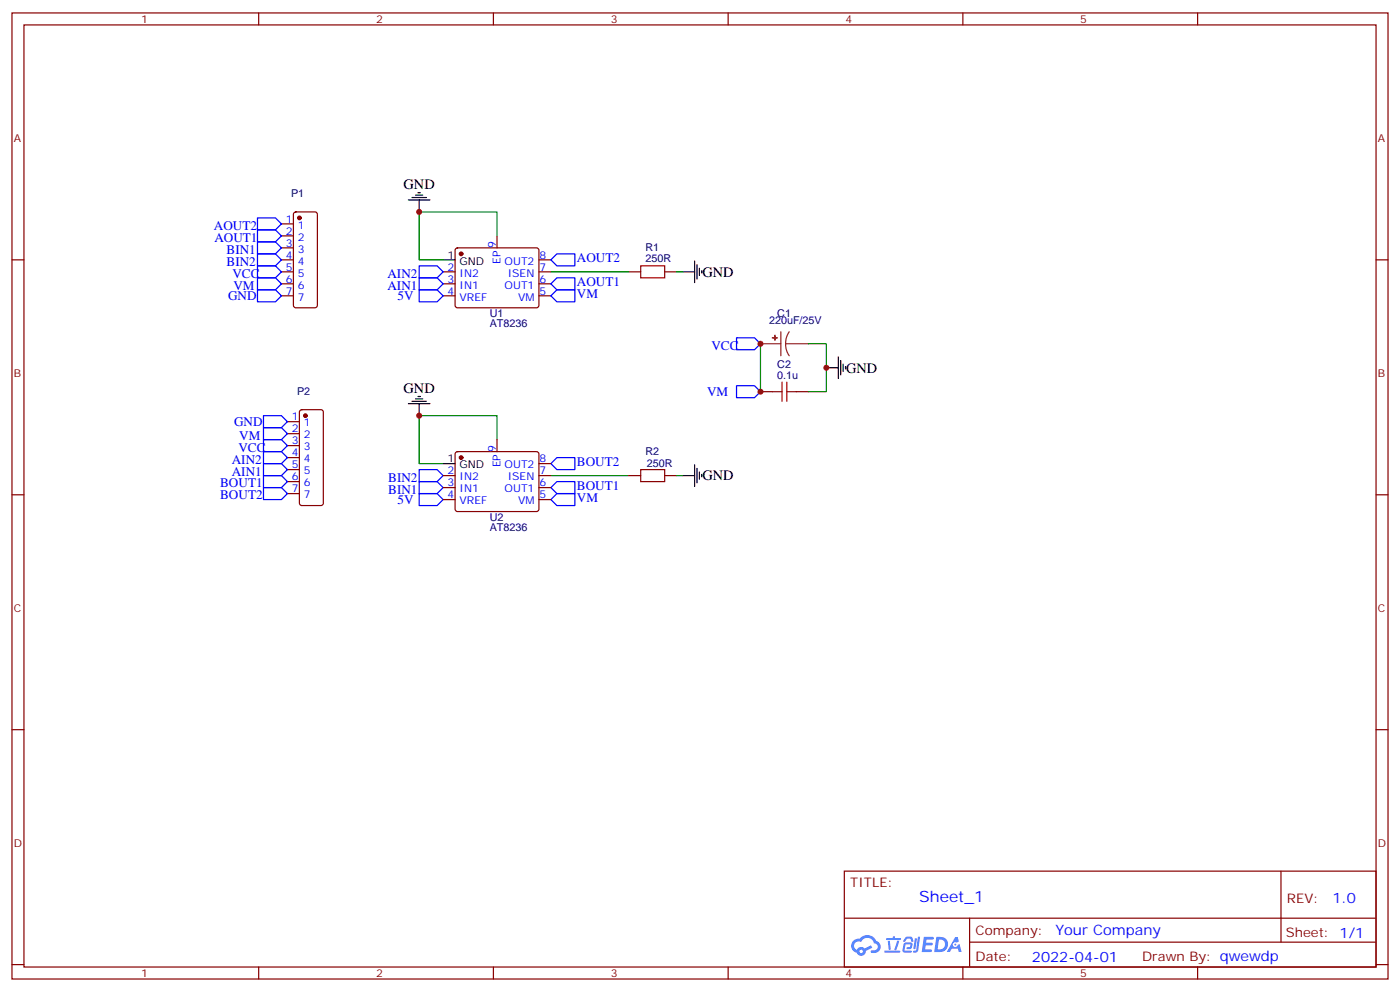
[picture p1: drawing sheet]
<svg xmlns="http://www.w3.org/2000/svg" width="412mm" height="292mm" viewBox="0 0 412 292" stroke-linecap="round" stroke-linejoin="round" font-family="sans-serif">
<g fill="none" stroke="#870000" stroke-width=".35">
<path d="M3.5 3.8h405.4v284.3h-405.4zM7.1 7.3h398.2v277.3h-398.2zM76.2 3.8v3.5M145.3 3.8v3.5M214.5 3.8v3.5M283.6 3.8v3.5M352.8 3.8v3.5M3.5 76.5h3.6M405.3 76.5h3.6M3.5 145.6h3.6M405.3 145.6h3.6M3.5 214.8h3.6"/>
<path d="M405.3 214.8h3.6M248.7 256.4h156.6v28.2h-156.6zM377.3 256.4v20.9M248.7 270.2h156.5M285.6 277.3h119.6M285.6 270.2v14.2M3.5 283.9h3.6M76.2 284.6v3.5M145.3 284.6v3.5M214.5 284.6v3.5M283.6 284.6v3.5M352.8 284.6v3.5"/>
<path d="M405.3 283.9h3.6"/>
</g>
<g fill="#5487ff">
<path d="M272.1 275.7h2.6l.3 .2-.1 .6h-2l-.1 1h1.6l.4 .4-.4 .4h-1.7l-.2 1.1 1.8 .1 .3 .3-.2 .4h-2.9z"/>
<path d="M281.4 275.8h.7l.4 1.3-.7 .3a.74 .74 0 0 0-1.1 .3 .74 .74 0 0 0 .5 1.1 .74 .74 0 0 0 .9-.7l.5-.3 .7 2.4h-.9l-.2-1h-1.9l-.5 1h-.9z"/>
<path d="M269.5 276.2h.6l-.4 2.9a.31 .31 0 0 1-.3 .3 .31 .31 0 0 1-.3-.3z"/>
<path d="M270.4 275.7h.6l-.5 4a.89 .89 0 0 1-.7 .7 .89 .89 0 0 1-.9-.3l1-.5z"/>
<path d="M266.8 275.9l.6-.2 1.2 .1 .5 1.3-.6 .1-.4-.9-1 .1a.95 .95 0 0 1-1 .8l-.1-.2z"/>
<path d="M266.4 277.6l1.8-.2a1.04 1.04 0 0 1 .6 1.1 1.04 1.04 0 0 1-.8 .9h-.7a.29 .29 0 0 1-.3-.4 .29 .29 0 0 1 .3-.2h.7l.2-.8h-1.4l-.4 1.8h1.9a.29 .29 0 0 1 .3 .3 .29 .29 0 0 1-.3 .3h-2l-.4-.3 .2-2.1z"/>
<path d="M260.5 279.8h4.4a.3 .3 0 0 1 .3 .3 .3 .3 0 0 1-.3 .3h-4.3z"/>
<path d="M264.3 276.9h.6l-.5 1.6a1.02 1.02 0 0 1-.7 1.2l-.2-.3z"/>
<path d="M261.5 276.9h.6l.3 2.4-.3 .3-.3-.2z"/>
<path d="M261.1 276.1h1.9l.2-.5h.5l-.1 .5h1.5a.29 .29 0 0 1 .3 .3 .29 .29 0 0 1-.3 .3h-3.9z"/>
<path d="M275.8 275.7l-.6 4.5h1.4a2.27 2.27 0 0 0 2.7-2.3 2.27 2.27 0 0 0-2.7-2.2zM276.6 276.5a1.5 1.5 0 0 1 1.8 1.6 1.5 1.5 0 0 1-1.9 1.3h-.3z"/>
<path d="M251.4 276.9a2.09 2.09 0 0 0 1 3.5 1.37 1.37 0 0 0 1.5 .9 1.37 1.37 0 0 0 1.1-1.4l2-1-.5-.7-1.8 1a1.4 1.4 0 0 0-2.3 .4 1.32 1.32 0 0 1-.6-1.9 1.32 1.32 0 0 1 1.9-.4 2.02 2.02 0 0 1 2-1.3 2.02 2.02 0 0 1 1.8 1.6 1.09 1.09 0 0 1 1.1 1.4 1.09 1.09 0 0 1-1.6 .7 .41 .41 0 0 0-.5 .3 .41 .41 0 0 0 .4 .5 1.89 1.89 0 0 0 2.4-1.2 1.89 1.89 0 0 0-1.2-2.4 2.98 2.98 0 0 0-5-.6l-1 .1zM253.2 280a.52 .52 0 0 1 1 0 .52 .52 0 0 1-1 0z"/>
<circle cx="281.4" cy="278" r=".28"/>
</g>
<g fill="none" stroke="#870000" stroke-width=".35">
<path d="M82.9 76.5h3.5M82.9 65.9h3.5M82.9 69.4h3.5M82.9 73h3.5M86.7 62.6l.4-.2h5.7l.6 .4 .1 27.1-.2 .5-.5 .2h-5.7l-.5-.2-.2-.5v-26.8zM134.3 73.2l.5-.2h23.2l.5 .2 .2 .5v16.5l-.7 .4-23.5-.1-.4-.6v-16.2zM146.4 69.4v3.6M158.7 76.5h3.6M82.9 80h3.5M82.9 83.5h3.5M82.9 87.1h3.5M130.5 80h3.6"/>
<path d="M130.5 83.5h3.6M130.5 87.1h3.6M158.7 80h3.6M158.7 83.5h3.6M158.7 87.1h3.6M185.2 80h3.5M195.8 80h3.5M224 115.3h3.5M234.6 115.3h3.5M84.7 124.1h3.5M84.7 127.6h3.5M84.7 131.2h3.5"/>
<path d="M84.7 134.7h3.5M84.7 138.2h3.5M88.4 120.8l.5-.2h5.6l.7 .4v27.1l-.2 .5-.5 .2h-5.6l-.5-.2-.2-.5v-26.8zM130.5 140h3.6M134.3 133.1l.5-.2h23.2l.5 .2 .2 .5v16.5l-.7 .5-23.5-.1-.4-.6v-16.3zM146.4 129.4v3.5M158.7 140h3.6M158.7 136.5h3.6M185.2 140h3.5M195.8 140h3.5M84.7 141.7h3.5M84.7 145.3h3.5"/>
<path d="M130.5 143.5h3.6M130.5 147h3.6M158.7 143.5h3.6M158.7 147h3.6"/>
</g>
<g fill="#870000" stroke="#870000" stroke-width=".35">
<circle cx="135.8" cy="74.7" r=".53"/>
<circle cx="135.8" cy="134.7" r=".53"/>
<circle cx="88.2" cy="64.1" r=".53"/>
<circle cx="90" cy="122.3" r=".53"/>
</g>
<g fill="none" stroke="#000" stroke-width=".35">
<path d="M120.3 58.8h6.3M121.4 58.1h4.2M122.4 57.4h2.1M123.1 56.7h.7M123.5 58.8v3.6M130.5 76.5h3.6M204.6 76.8v6.4M205.3 77.9v4.2M206 79v2.1M206.7 79.7v.7M201.1 80h3.5M120.3 118.8h6.3"/>
<path d="M121.4 118.1h4.2M122.4 117.4h2.1M123.1 116.7h.7M123.5 118.8v3.5M243.4 108.2h3.5M246.9 105.1v6.3M247.6 106.1v4.2M248.4 107.2v2.1M249.1 107.9v.7M130.5 136.5h3.6M201.1 140h3.5M204.6 136.8v6.4"/>
<path d="M205.3 137.9v4.2M206 138.9v2.1M206.7 139.6v.7"/>
</g>
<path d="M188.7 78.2h7.1v3.6h-7.1zM227.5 115.3h2.9M230.4 112.5v5.6M231.8 115.3h2.8M231.8 112.5v5.6M188.7 138.2h7.1v3.5h-7.1z" fill="none" stroke="#a10000" stroke-width=".35"/>
<path d="M146.4 69.4v-7h-22.9v14.1h7M162.3 80h22.9M199.3 80h1.8M224 101.2v14.1M238.1 101.2h5.3v14.1h-5.3M146.4 129.4v-7.1h-22.9v14.2h7M162.3 140h22.9M199.3 140h1.8" fill="none" stroke="#008700" stroke-width=".35"/>
<g fill="none" stroke="#00f" stroke-width=".35">
<path d="M75.8 64.1h5.3l1.8 1.8-1.8 1.8h-5.3zM75.8 67.7h5.3l1.8 1.7-1.8 1.8h-5.3zM75.8 71.2h5.3l1.8 1.8-1.8 1.7h-5.3zM75.8 74.7h5.3l1.8 1.8-1.8 1.7h-5.3zM75.8 78.2h5.3l1.8 1.8-1.8 1.8h-5.3zM123.5 78.2h5.3l1.7 1.8-1.7 1.8h-5.3zM162.3 76.5l1.7-1.8h5.3v3.5h-5.3zM75.8 81.8h5.3l1.8 1.7-1.8 1.8h-5.3zM75.8 85.3h5.3l1.8 1.8-1.8 1.7h-5.3zM123.5 81.8h5.3l1.7 1.7-1.7 1.8h-5.3zM123.5 85.3h5.3l1.7 1.8-1.7 1.7h-5.3zM162.3 87.1l1.7-1.8h5.3v3.5h-5.3z"/>
<path d="M164 81.8h5.3v3.5h-5.3l-1.7-1.8zM217 99.4h5.2l1.8 1.8-1.8 1.7h-5.2zM217 113.5h5.2l1.8 1.8-1.8 1.8h-5.2zM77.6 122.3h5.3l1.8 1.8-1.8 1.8h-5.3zM77.6 125.9h5.3l1.8 1.7-1.8 1.8h-5.3zM77.6 129.4h5.3l1.8 1.8-1.8 1.7h-5.3zM77.6 132.9h5.3l1.8 1.8-1.8 1.8h-5.3zM77.6 136.5h5.3l1.8 1.7-1.8 1.8h-5.3zM77.6 140h5.3l1.8 1.7-1.8 1.8h-5.3zM123.5 138.2h5.3l1.7 1.8-1.7 1.7h-5.3zM162.3 136.5l1.7-1.8h5.3v3.5h-5.3zM77.6 143.5h5.3l1.8 1.8-1.8 1.7h-5.3z"/>
<path d="M123.5 145.3h5.3l1.7 1.7-1.7 1.8h-5.3zM123.5 141.7h5.3l1.7 1.8-1.7 1.8h-5.3zM162.3 147l1.7-1.7h5.3v3.5h-5.3zM162.3 143.5l1.7-1.8h5.3v3.6h-5.3z"/>
</g>
<path d="M230 97.6v7.1M232.5 97.6l-.8 1.7-.3 1.9M224 101.2h6M231.4 101.2l.3 1.8 .8 1.7M231.4 101.2h6.7" fill="none" stroke="#8c2424" stroke-width=".35"/>
<g fill="#8c2424" stroke="#8c2424" stroke-width=".35">
<path d="M228.2 98.7l.1 1.4z"/>
<path d="M227.5 99.4h1.5z"/>
</g>
<g fill="#c00">
<circle cx="123.5" cy="62.4" r=".88"/>
<circle cx="123.5" cy="122.3" r=".88"/>
<circle cx="243.4" cy="108.2" r=".88"/>
<circle cx="224" cy="101.2" r=".88"/>
<circle cx="224" cy="115.3" r=".88"/>
</g>
<text font-size="4.6" fill="#00f" x="270.8" y="265.4">Sheet_1</text>
<g font-size="4.2">
<text x="118.9" y="55.7">GND</text>
<text x="206.9" y="81.4">GND</text>
<text x="249.2" y="109.7">GND</text>
<text x="118.9" y="115.6">GND</text>
<text x="206.9" y="141.4">GND</text>
</g>
<g font-size="4.2" fill="#00f">
<text x="392.5" y="265.7">1.0</text>
<text x="310.9" y="275.2">Your Company</text>
<text x="304" y="283">2022-04-01</text>
</g>
<g font-size="3.9" fill="#00f">
<text x="63" y="67.7">AOUT2</text>
<text x="63.1" y="71.2">AOUT1</text>
<text x="66.7" y="74.7">BIN1</text>
<text x="170" y="77.2">AOUT2</text>
<text x="66.7" y="78.2">BIN2</text>
<text x="68.5" y="81.8">VCC</text>
<text x="114.1" y="81.8">AIN2</text>
<text x="67.2" y="88.3">GND</text>
<text x="68.7" y="85.3">VM</text>
<text x="114.1" y="85.3">AIN1</text>
<text x="117.1" y="88.3">5V</text>
<text x="170" y="84.3">AOUT1</text>
<text x="170" y="87.8">VM</text>
<text x="209.6" y="102.9">VCC</text>
<text x="208.3" y="116.5">VM</text>
<text x="68.9" y="125.4">GND</text>
<text x="70.5" y="129.4">VM</text>
<text x="68.3" y="136.5">AIN2</text>
<text x="70.2" y="132.9">VCC</text>
<text x="170" y="137.2">BOUT2</text>
<text x="64.9" y="143.5">BOUT1</text>
<text x="68.3" y="140">AIN1</text>
<text x="114.4" y="141.7">BIN2</text>
<text x="64.9" y="147">BOUT2</text>
<text x="114.4" y="145.3">BIN1</text>
<text x="117.1" y="148.3">5V</text>
<text x="170" y="147.8">VM</text>
<text x="170" y="144.3">BOUT1</text>
</g>
<g font-size="3.9" fill="#800">
<text x="250.5" y="261">TITLE:</text>
<text x="379.1" y="265.7">REV:</text>
<text x="287.4" y="275.2">Company:</text>
<text x="378.7" y="275.8">Sheet: 1/1</text>
<text x="287.4" y="282.9">Date:</text>
<text x="336.4" y="282.9">Drawn By: qwewdp</text>
</g>
<g font-size="3.2" fill="#800">
<text x="41.6" y="6.8">1</text>
<text x="110.8" y="6.8">2</text>
<text x="179.9" y="6.8">3</text>
<text x="249.1" y="6.8">4</text>
<text x="318.2" y="6.8">5</text>
<text x="4.1" y="41.9">A</text>
<text x="405.9" y="41.9">A</text>
<text x="4.1" y="111.1">B</text>
<text x="405.9" y="111.1">B</text>
<text x="4.1" y="180.2">C</text>
<text x="405.9" y="180.2">C</text>
<text x="4.1" y="249.3">D</text>
<text x="405.9" y="249.3">D</text>
<text x="41.6" y="287.6">1</text>
<text x="110.8" y="287.6">2</text>
<text x="179.9" y="287.6">3</text>
<text x="249.1" y="287.6">4</text>
<text x="318.2" y="287.6">5</text>
</g>
<g font-size="3.2" fill="#000080">
<text x="85.7" y="58">P1</text>
<text x="190.2" y="77.2">250R</text>
<text x="190.2" y="74">R1</text>
<text x="144.3" y="93.4">U1</text>
<text x="226.5" y="95.3">220uF/25V</text>
<text x="229" y="93.4">C1</text>
<text x="144.3" y="96.4">AT8236</text>
<text x="229" y="111.4">0.1u</text>
<text x="229" y="108.3">C2</text>
<text x="87.5" y="116.2">P2</text>
<text x="190.2" y="133.9">R2</text>
<text x="190.5" y="137.6">250R</text>
<text x="144.3" y="153.4">U2</text>
<text x="144.3" y="156.3">AT8236</text>
</g>
<g font-size="3.2" fill="#00f">
<text x="84.2" y="65.5">1</text>
<text x="84.2" y="69.1">2</text>
<text x="87.7" y="67.3">1</text>
<text x="87.7" y="70.8">2</text>
<text x="84.2" y="72.6">3</text>
<text x="84.2" y="76.1">4</text>
<text x="87.7" y="74.4">3</text>
<text x="87.7" y="77.9">4</text>
<text x="146" y="73" transform="rotate(-90 146 73)">9</text>
<text x="147.5" y="77.6" transform="rotate(-90 147.5 77.6)">EP</text>
<text x="148.7" y="77.9">OUT2</text>
<text x="158.9" y="76.1">8</text>
<text x="84.2" y="79.7">5</text>
<text x="84.2" y="83.2">6</text>
<text x="87.7" y="81.4">5</text>
<text x="131.9" y="79.7">2</text>
<text x="131.9" y="83.2">3</text>
<text x="135.4" y="81.4">IN2</text>
<text x="149.6" y="81.4">ISEN</text>
<text x="158.9" y="83.2">6</text>
<text x="158.9" y="79.7">7</text>
<text x="84.2" y="86.7">7</text>
<text x="87.7" y="84.9">6</text>
<text x="87.7" y="88.5">7</text>
<text x="131.9" y="86.7">4</text>
<text x="135.4" y="84.9">IN1</text>
<text x="135.4" y="88.5">VREF</text>
<text x="148.7" y="84.9">OUT1</text>
<text x="152.6" y="88.5">VM</text>
<text x="158.9" y="86.7">5</text>
<text x="86" y="123.8">1</text>
<text x="89.5" y="125.5">1</text>
<text x="86" y="127.3">2</text>
<text x="86" y="130.8">3</text>
<text x="89.5" y="129">2</text>
<text x="86" y="134.3">4</text>
<text x="86" y="137.9">5</text>
<text x="89.5" y="132.6">3</text>
<text x="89.5" y="136.1">4</text>
<text x="146" y="132.9" transform="rotate(-90 146 132.9)">9</text>
<text x="147.5" y="137.6" transform="rotate(-90 147.5 137.6)">EP</text>
<text x="148.7" y="137.9">OUT2</text>
<text x="158.9" y="136.1">8</text>
<text x="86" y="141.4">6</text>
<text x="89.5" y="139.6">5</text>
<text x="89.5" y="143.2">6</text>
<text x="131.9" y="139.6">2</text>
<text x="131.9" y="143.2">3</text>
<text x="135.4" y="141.4">IN2</text>
<text x="149.6" y="141.4">ISEN</text>
<text x="158.9" y="143.2">6</text>
<text x="158.9" y="139.6">7</text>
<text x="86" y="144.9">7</text>
<text x="89.5" y="146.7">7</text>
<text x="131.9" y="146.7">4</text>
<text x="135.4" y="144.9">IN1</text>
<text x="135.4" y="148.4">VREF</text>
<text x="148.7" y="144.9">OUT1</text>
<text x="152.6" y="148.4">VM</text>
<text x="158.9" y="146.7">5</text>
</g>
<g font-size="3.2">
<text x="131.9" y="76.1">1</text>
<text x="135.4" y="77.9">GND</text>
<text x="131.9" y="136.1">1</text>
<text x="135.4" y="137.9">GND</text>
</g>
</svg>
